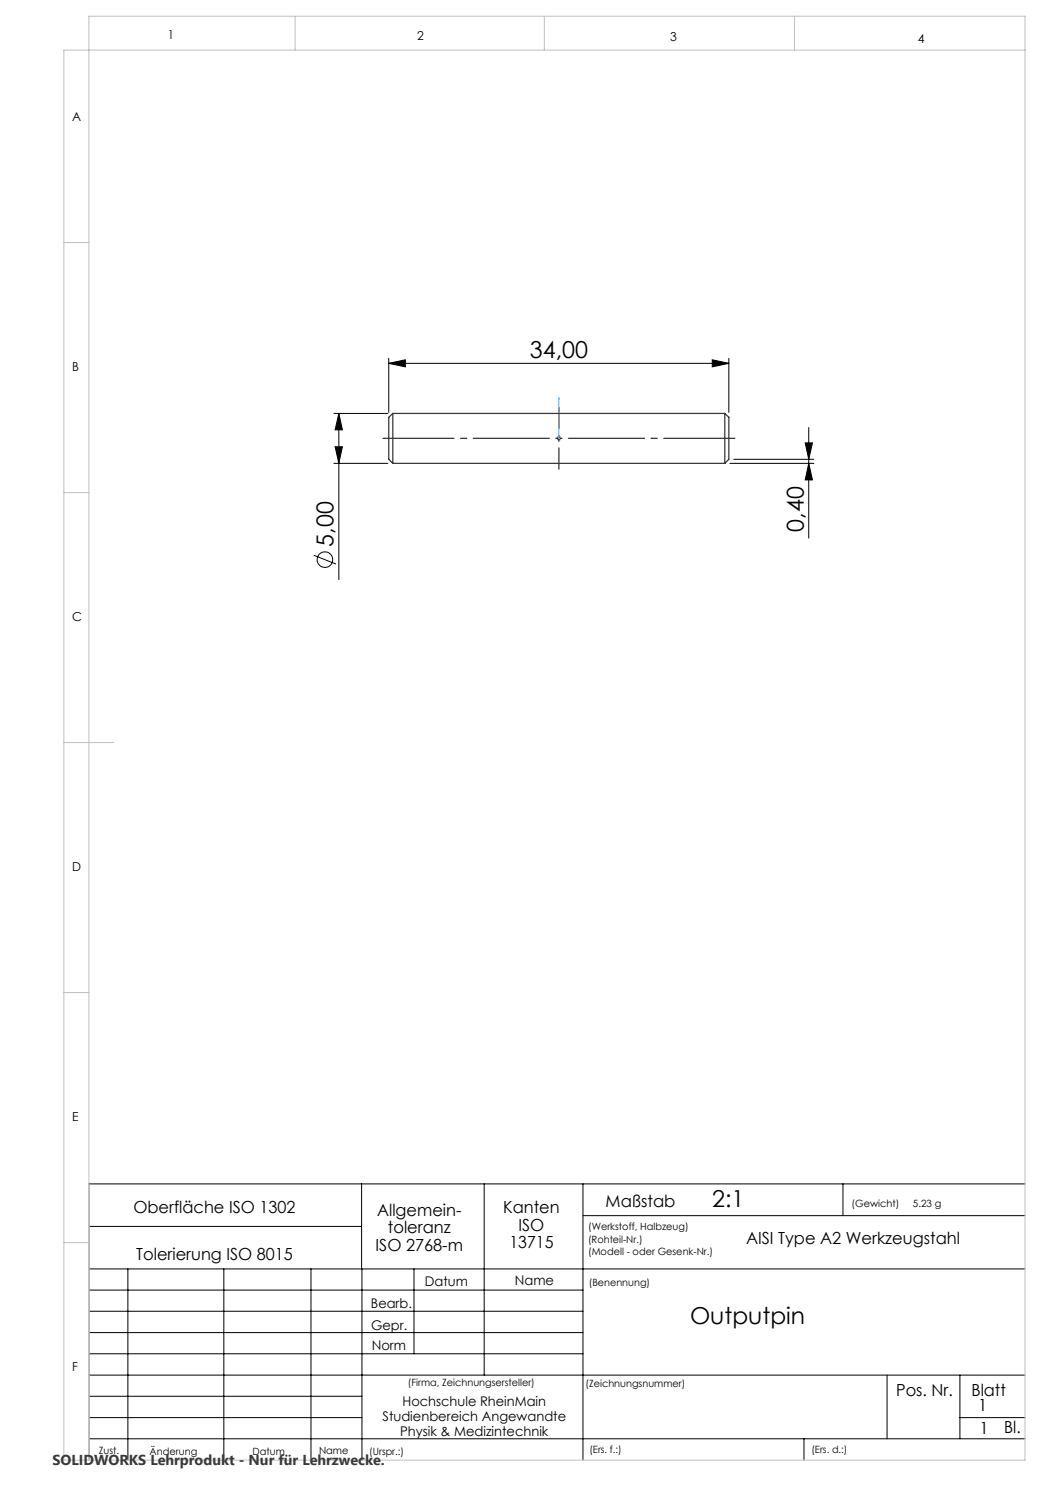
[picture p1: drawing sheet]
<svg xmlns="http://www.w3.org/2000/svg" width="210mm" height="297mm" viewBox="0 0 210 297" stroke-linecap="round" stroke-linejoin="round" font-family="sans-serif">
<g fill="none" stroke="#000" stroke-width=".2">
<path d="M77.8 72.7l3.3-.7v1.4zM77.8 71.7v10.8M77.8 72.7h68M142.5 72l3.3 .7-3.3 .7zM145.8 71.7v10.8M66.8 82.7h10.8M66.8 92.7h10.8M67 89.4h1.5l-.7 3.3zM67.8 82.7v33.2M67.8 82.7l.7 3.3h-1.5zM146 92.7h16.8M146.8 91.9h16"/>
<path d="M161 88.6h1.5l-.8 3.3zM161.7 92.7l.8 3.3h-1.5zM161.7 85.5v22.1M62.8 111.1l4.4 1.7M72.3 236.8v17M96.8 236.8v38.2M116.6 236.8v55.2M168.6 236.8v6.3M205 236.8h-187.2v55.2M17.8 253.8h187.2M17.8 258h98.8M17.8 245.3h54.5"/>
<path d="M25.6 253.8v38.2M44.8 253.8v38.2M62.2 253.8v38.2M72.4 253.8v38.2M82.8 253.8v17M116.6 243.1h88.4M17.8 270.8h98.8M17.8 266.5h98.8M17.8 262.3h98.8M17.8 279.3h54.6M17.8 275h187.2M177.4 275v12.8"/>
<path d="M192 275v12.8M17.8 287.8h187.2M17.8 283.5h54.6M160.8 287.8v4.2M192 283.5h13"/>
<circle cx="65" cy="111.9" r="1.56"/>
</g>
<path d="M111.8 79.5v.5v-.5M111.8 79.5v8.2M111.8 87.6v.2zM111.8 87.7h.1" fill="none" stroke="#53a9ff" stroke-width=".2"/>
<path d="M111.3 87.7h1M111.4 87.3l.7 .7M111.8 87.2v1M112.1 87.3l-.7 .7" fill="none" stroke="#808080" stroke-width=".2"/>
<path d="M76.6 87.7h70.4" fill="none" stroke="#000" stroke-width=".2" stroke-dasharray="15.2 1.3 1.3 1.3" stroke-dashoffset="1"/>
<path d="M111.8 93.9v-12.4" fill="none" stroke="#000" stroke-width=".2" stroke-dasharray="15.2 1.3 1.3 1.3" stroke-dashoffset="10.9"/>
<path d="M59 3.2v6.8M108.9 3.2v6.8M158.9 3.2v6.8M205 10h-192.2v282h192.2v-288.8h-187.2v288.8M12.8 48.5h5M12.8 98.5h5M12.8 148.5h10M12.8 198.5h5M12.8 248.5h5" fill="none" stroke="#c0c0c0" stroke-width=".2"/>
<path d="M111.8 87.6v.2zM111.8 79.5v.5z" fill="#53a9ff"/>
<g fill="#000">
<path d="M77.8 72.7l3.3-.7v1.4zM142.5 72l3.3 .7-3.3 .7z"/>
<path d="M67.8 82.7l.7 3.3h-1.5zM67 89.4h1.5l-.7 3.3zM161 88.6h1.5l-.8 3.3zM161.7 92.7l.8 3.3h-1.5z"/>
</g>
<path d="M78.6 82.7v10M78.6 82.7l-.8 .8v8.4l.8 .8M78.6 82.7h66.4M78.6 92.7h66.4M145 82.7v10M145 82.7l.8 .8v8.4l-.8 .8" fill="none" stroke="#393939" stroke-width=".25"/>
<g font-size="4.7">
<text x="106" y="71.6">34,00</text>
<text x="160.8" y="106.3" transform="rotate(-90 160.8 106.3)">0,40</text>
<text x="66.7" y="109.3" transform="rotate(-90 66.7 109.3)">5,00</text>
<text x="142.5" y="241.5">2:1</text>
<text x="138" y="264.7">Outputpin</text>
</g>
<g font-size="3.3">
<text x="26.7" y="242.7">Oberfläche ISO 1302</text>
<text x="75.4" y="243.2">Allgemein-</text>
<text x="100.6" y="242.7">Kanten</text>
<text x="121.1" y="241.4">Maßstab</text>
<text x="27.2" y="251.9">Tolerierung ISO 8015</text>
<text x="75.1" y="250.2">ISO 2768-m</text>
<text x="77.6" y="246.7">toleranz</text>
<text x="101.9" y="249.7">13715</text>
<text x="103.7" y="246.2">ISO</text>
<text x="149.2" y="248.7">AISI Type A2 Werkzeugstahl</text>
<text x="179.2" y="279.2">Pos. Nr.</text>
<text x="194.3" y="279.2">Blatt</text>
<text x="195.7" y="282.1">1</text>
<text x="195.9" y="286.9">1</text>
<text x="200.8" y="286.7">Bl.</text>
</g>
<text font-size="2.9" fill="#393939" x="10.5" y="292.9">SOLIDWORKS Lehrprodukt - Nur für Lehrzwecke.</text>
<g font-size="2.7">
<text x="85" y="257.2">Datum</text>
<text x="103" y="257.1">Name</text>
<text x="74.2" y="261.6">Bearb.</text>
<text x="74.2" y="265.9">Gepr.</text>
<text x="74.3" y="270.1">Norm</text>
<text x="80.5" y="281.1">Hochschule RheinMain</text>
<text x="76.5" y="284.1">Studienbereich Angewandte</text>
<text x="80" y="287.1">Physik &amp; Medizintechnik</text>
</g>
<g font-size="2.5">
<text x="33.6" y="7.8">1</text>
<text x="83.4" y="8.1">2</text>
<text x="134" y="8.2">3</text>
<text x="183.6" y="8.5">4</text>
<text x="14.5" y="24.2">A</text>
<text x="14.5" y="74.2">B</text>
<text x="14.5" y="124.2">C</text>
<text x="14.5" y="174.2">D</text>
<text x="14.5" y="224.2">E</text>
<text x="14.5" y="274.2">F</text>
</g>
<g font-size="2">
<text x="170.3" y="241.4">(Gewicht)</text>
<text x="182.6" y="241.4">5.23 g</text>
<text x="117.6" y="246.1">(Werkstoff, Halbzeug)</text>
<text x="117.6" y="248.6">(Rohteil-Nr.)</text>
<text x="117.6" y="251.1">(Modell - oder Gesenk-Nr.)</text>
<text x="117.8" y="257.2">(Benennung)</text>
<text x="81.6" y="277.3">(Firma, Zeichnungsersteller)</text>
<text x="117.1" y="277.4">(Zeichnungsnummer)</text>
<text x="19.8" y="290.7">Zust.</text>
<text x="29.9" y="290.9">Änderung</text>
<text x="50.5" y="290.9">Datum</text>
<text x="63.8" y="290.8">Name</text>
<text x="73.9" y="291.1">(Urspr.:)</text>
<text x="117.9" y="290.7">(Ers. f.:)</text>
<text x="162.3" y="290.6">(Ers. d.:)</text>
</g>
</svg>
